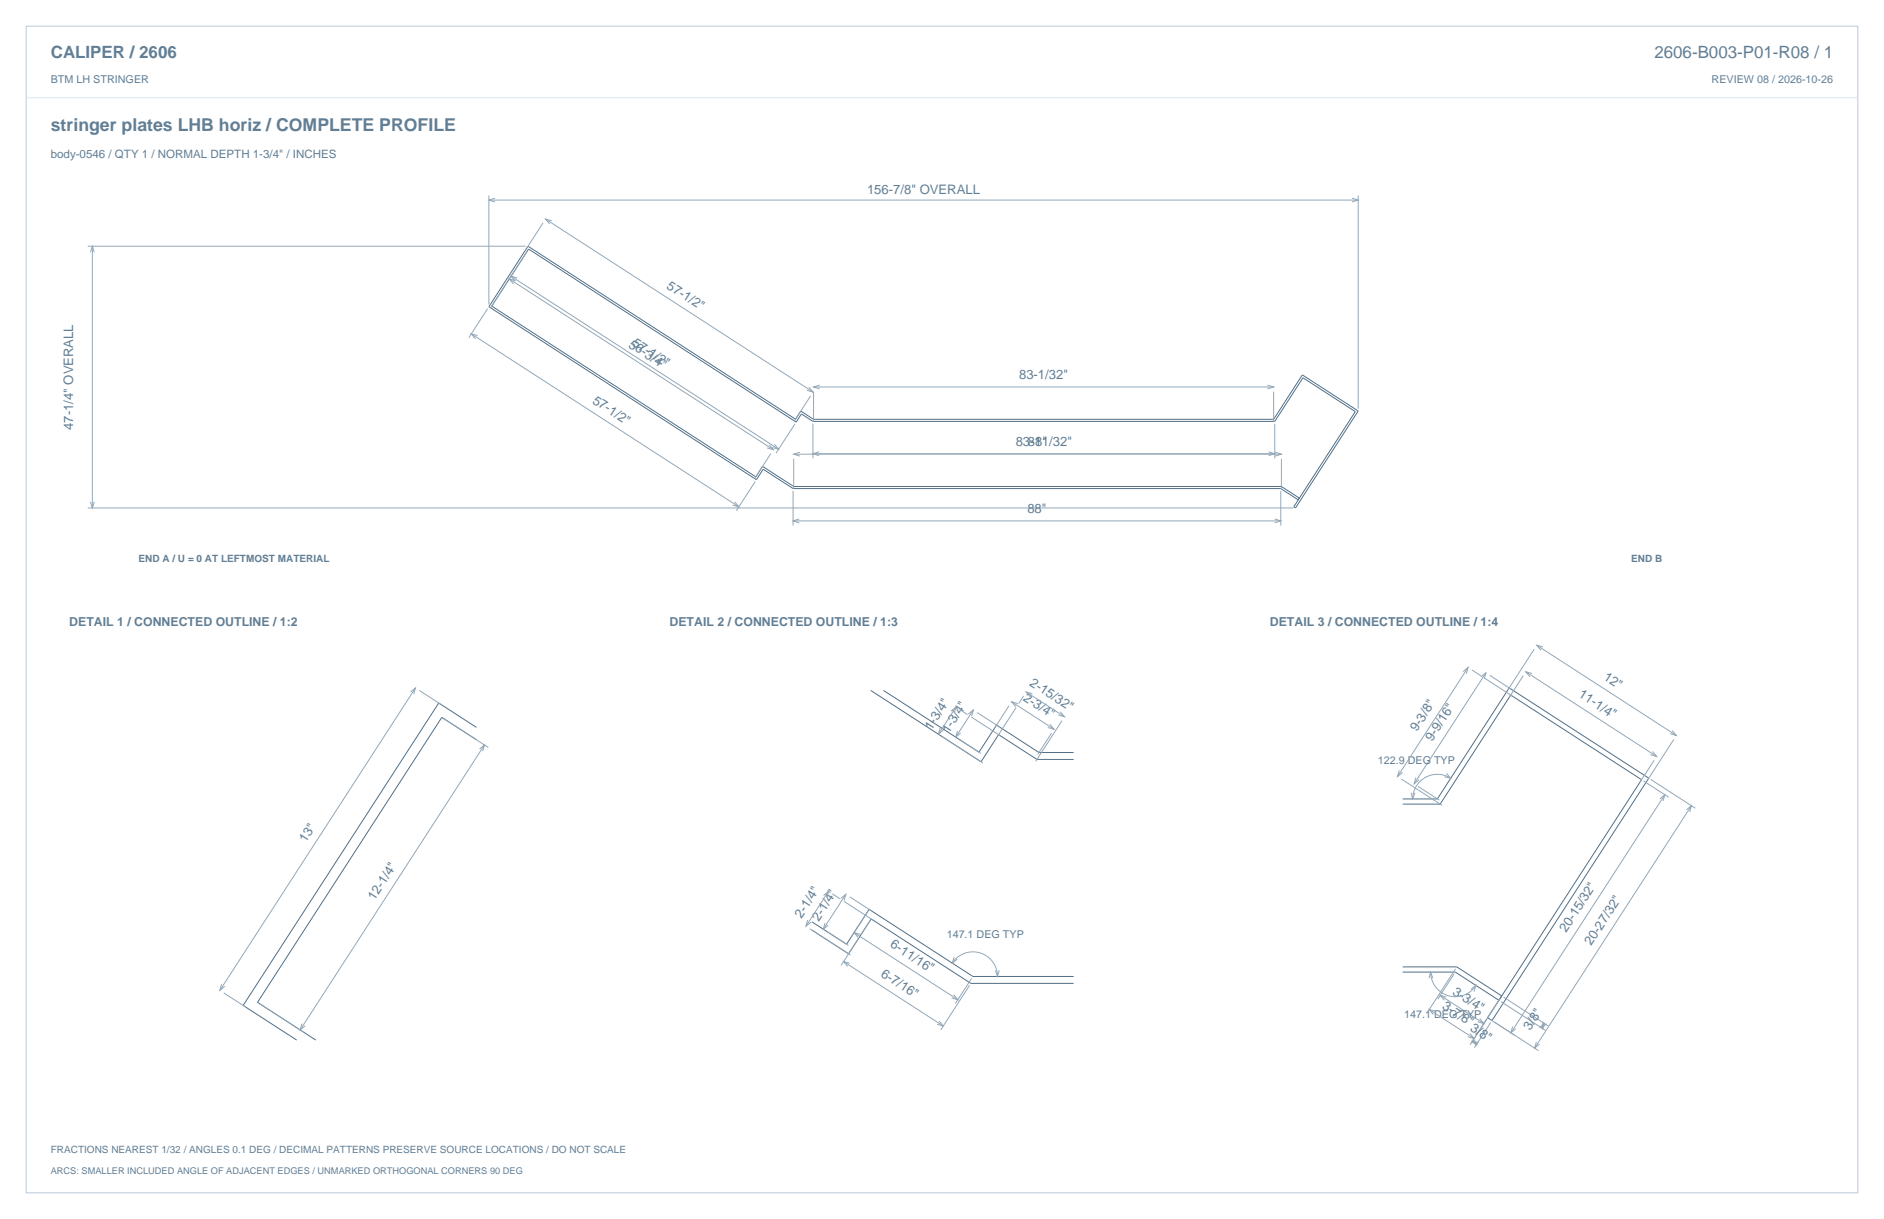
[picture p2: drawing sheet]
<svg xmlns="http://www.w3.org/2000/svg" width="864mm" height="559mm" viewBox="0 0 864 559" stroke-linecap="round" stroke-linejoin="round" font-family="sans-serif">
<path d="M12 12h840v535h-840z" fill="none" stroke="#b8cad8" stroke-width=".46"/>
<path d="M12 45h840" fill="none" stroke="#dbe5ed" stroke-width=".46"/>
<path d="M596 228l-9-5h-223l-14-9-4 5-121-79 17-26 123 79 2-3 6 3h211l13-20 24 16-28 43 1 1 29-45-26-16-13 20h-211l-6-4-2 4-123-79-18 28 123 79 3-5 14 9h223l8 5M399 316l51 33 8-12 17 11h17M405 316l44 29 8-13 19 13h16M218 333l-17-11-90 139 25 16M218 339l-15-10-85 130 27 18M643 366h16l33-51 64 42-72 111-2-1 70-110-60-38-32 50h-17M372 426l17 11 10-16 46 30h47M372 423l16 10 10-16 48 31h46M643 446h24l20 13M643 443h25l20 14" fill="none" stroke="#536f85" stroke-width=".46"/>
<g fill="none" stroke="#93a8b9" stroke-width=".46">
<path d="M224 90v50M224 92h399M227 91l-3 1 3 1M620 91l3 1-3 1M623 90v97M40 113h201M41 116l1-3 1 3M42 113v120M242 115l-9 13M249 102l-8 12M250 100l123 80M253 101l-3-1 2 3"/>
<path d="M232 130l-7 11M233 128l121 78M234 127l123 79M236 129l-3-1 2 2M237 127h-3l2 2M216 153l123 79M219 154l-3-1 2 2M224 141l-9 14M371 177l2 3-3-1M373 180v13M373 177h211M376 177h-3l3 1"/>
<path d="M581 177h3l-3 1M584 180v13M364 194l-8 14M372 182l-8 11M373 194v16M584 194v16M353 204l1 2-2-1M353 208l-7 11M355 204l2 2-3-1M364 210v14M364 208h223M367 207l-3 1 3 1"/>
<path d="M373 208h211M375 207l-2 1 2 1M582 207l2 1-2 1M585 207l2 1-2 1M587 210v14M40 233h553M41 230l1 3 1-3M337 230l2 2h-3M346 221l-8 13M364 225v16M364 239h223M366 238l-2 1 2 1"/>
<path d="M584 238l3 1-3 1M587 225v16M703 298l-12 18M704 296l64 41M707 297l-3-1 2 2M188 317l2-2v3M190 315l-89 139M192 317l10 6M469 319l-2 4M470 317l18 12M473 318l-3-1 2 2M671 308l2-2-1 3"/>
<path d="M673 306l-32 50M675 307l4 3M679 310l2-2-1 3M681 311l12 8M681 308l-33 51M683 310l10 6M698 310l-6 10M699 308l60 39M702 309l-3-1 2 2M203 329l21 14M431 334l-1 3 2-2M432 338l19 12"/>
<path d="M436 326l2-2-1 3M438 324l-8 13M439 335l-1 3 2-2M440 339l10 6M440 325l4 3M444 327l2-2-1 3M445 329l14 8M446 325l-8 13M448 327l10 6M463 323l-7 10M464 322l19 12M466 324l-9 14"/>
<path d="M467 323l-3-1 2 2M481 332l2 2h-3M482 336l-6 10M486 326l2 3-3-1M487 330l-12 19M767 335l1 2-2-1M767 339l-12 19M220 343l2-2-1 3M222 341l-84 131M641 353v3l2-2M642 357l19 12M649 356l-1 3 2-2"/>
<path d="M663 355l2 2-3-1M665 357a11 11 0 0 0-17 9M753 358l12 7M757 357l20 14M757 344l2 3-2-1M758 349l-6 9M647 363l1 3 1-3M650 360l10 7M761 366l2-2-1 3M763 364l-70 109M773 371l2-2v3M775 369l-72 111"/>
<path d="M378 410l2-1-1 2M380 409l-11 16M382 410l3 2M385 412l3-2-1 3M387 413l13 9M388 410l-11 16M390 411l9 6M398 418l-8 11M370 422l-1 3 3-2M371 426l19 12M378 423l-1 3 3-2M379 427l10 6"/>
<path d="M391 428l48 30M394 430l-8 13M394 428h-3l2 2M399 422l-4 6M437 439l-1 2 3-1M102 451l-1 3 2-2M103 455l9 6M387 441l45 29M390 442l-3-1 2 2M436 441a11 11 0 0 1 13-4 11 11 0 0 1 8 11M437 456l2 2-3-1M444 452l-13 20"/>
<path d="M445 449l-7 11M458 445l-1 3-1-3M656 446a11 11 0 0 0 8 10 11 11 0 0 0 13-4M657 448l-1-2-1 2M660 456l20 13M663 457l-3-1 2 3M667 447l-8 11M667 444l-13 21M674 454l3-2-1 3M688 457l-14 22M688 459l20 13M689 457l21 13"/>
<path d="M119 460l20 13M138 469v3l2-2M430 468l2 2h-2M655 463l21 13M658 464l-3-1 2 2M674 474l2 2-3-1M675 477l2 2M675 476l2 3-3-1M678 478l-3-1 2 2M678 467l2 2-3-1M683 467l22 15M683 469l-7 11"/>
<path d="M693 471v2l2-1M704 478l-1 2 3-1M706 471l2-2-1 3M707 468v3l2-2M708 469l-1 2"/>
</g>
<text font-size="8.1" fill="#617e94" x="23" y="60">stringer plates LHB horiz / COMPLETE PROFILE</text>
<g font-size="7.8" fill="#617e94">
<text x="23" y="27">CALIPER / 2606</text>
<text x="758" y="27">2606-B003-P01-R08 / 1</text>
</g>
<g font-size="6" fill="#617e94">
<text x="397" y="89">156-7/8&quot; OVERALL</text>
<text x="305" y="132" transform="rotate(33 305 132)">57-1/2&quot;</text>
<text x="288" y="159" transform="rotate(33 288 159)">56-3/4&quot;</text>
<text x="289" y="158" transform="rotate(33 289 158)">57-1/2&quot;</text>
<text x="467" y="174">83-1/32&quot;</text>
<text x="271" y="185" transform="rotate(33 271 185)">57-1/2&quot;</text>
<text x="34" y="197" transform="rotate(-90 34 197)">47-1/4&quot; OVERALL</text>
<text x="466" y="204">83-11/32&quot;</text>
<text x="471" y="205">88&quot;</text>
<text x="471" y="235">88&quot;</text>
<text x="735" y="311" transform="rotate(33 735 311)">12&quot;</text>
<text x="472" y="314" transform="rotate(33 472 314)">2-15/32&quot;</text>
<text x="469" y="321" transform="rotate(33 469 321)">2-3/4&quot;</text>
<text x="723" y="319" transform="rotate(33 723 319)">11-1/4&quot;</text>
<text x="427" y="335" transform="rotate(-57 427 335)">1-3/4&quot;</text>
<text x="650" y="336" transform="rotate(-57 650 336)">9-3/8&quot;</text>
<text x="435" y="336" transform="rotate(-57 435 336)">1-3/4&quot;</text>
<text x="657" y="340" transform="rotate(-57 657 340)">9-9/16&quot;</text>
<text x="140" y="386" transform="rotate(-57 140 386)">13&quot;</text>
<text x="172" y="413" transform="rotate(-57 172 413)">12-1/4&quot;</text>
<text x="367" y="421" transform="rotate(-57 367 421)">2-1/4&quot;</text>
<text x="375" y="423" transform="rotate(-57 375 423)">2-1/4&quot;</text>
<text x="718" y="428" transform="rotate(-57 718 428)">20-15/32&quot;</text>
<text x="408" y="434" transform="rotate(33 408 434)">6-11/16&quot;</text>
<text x="729" y="434" transform="rotate(-57 729 434)">20-27/32&quot;</text>
<text x="403" y="447" transform="rotate(33 403 447)">6-7/16&quot;</text>
<text x="665" y="455" transform="rotate(33 665 455)">3-3/4&quot;</text>
<text x="661" y="462" transform="rotate(33 661 462)">3-7/8&quot;3/8&quot;</text>
<text x="701" y="473" transform="rotate(-57 701 473)">3/8&quot;</text>
</g>
<g font-size="5.6" fill="#617e94">
<text x="32" y="287">DETAIL 1 / CONNECTED OUTLINE / 1:2</text>
<text x="307" y="287">DETAIL 2 / CONNECTED OUTLINE / 1:3</text>
<text x="582" y="287">DETAIL 3 / CONNECTED OUTLINE / 1:4</text>
</g>
<text font-size="5.3" fill="#617e94" x="23" y="72">body-0546 / QTY 1 / NORMAL DEPTH 1-3/4&quot; / INCHES</text>
<g font-size="4.9" fill="#617e94">
<text x="23" y="38">BTM LH STRINGER</text>
<text x="785" y="38">REVIEW 08 / 2026-10-26</text>
<text x="632" y="350">122.9 DEG TYP</text>
<text x="434" y="430">147.1 DEG TYP</text>
<text x="644" y="467">147.1 DEG TYP</text>
</g>
<g font-size="4.6" fill="#617e94">
<text x="63" y="258">END A / U = 0 AT LEFTMOST MATERIAL</text>
<text x="748" y="258">END B</text>
<text x="23" y="528">FRACTIONS NEAREST 1/32 / ANGLES 0.1 DEG / DECIMAL PATTERNS PRESERVE SOURCE LOCATIONS / DO NOT SCALE</text>
</g>
<text font-size="4.2" fill="#617e94" x="23" y="538">ARCS: SMALLER INCLUDED ANGLE OF ADJACENT EDGES / UNMARKED ORTHOGONAL CORNERS 90 DEG</text>
</svg>
